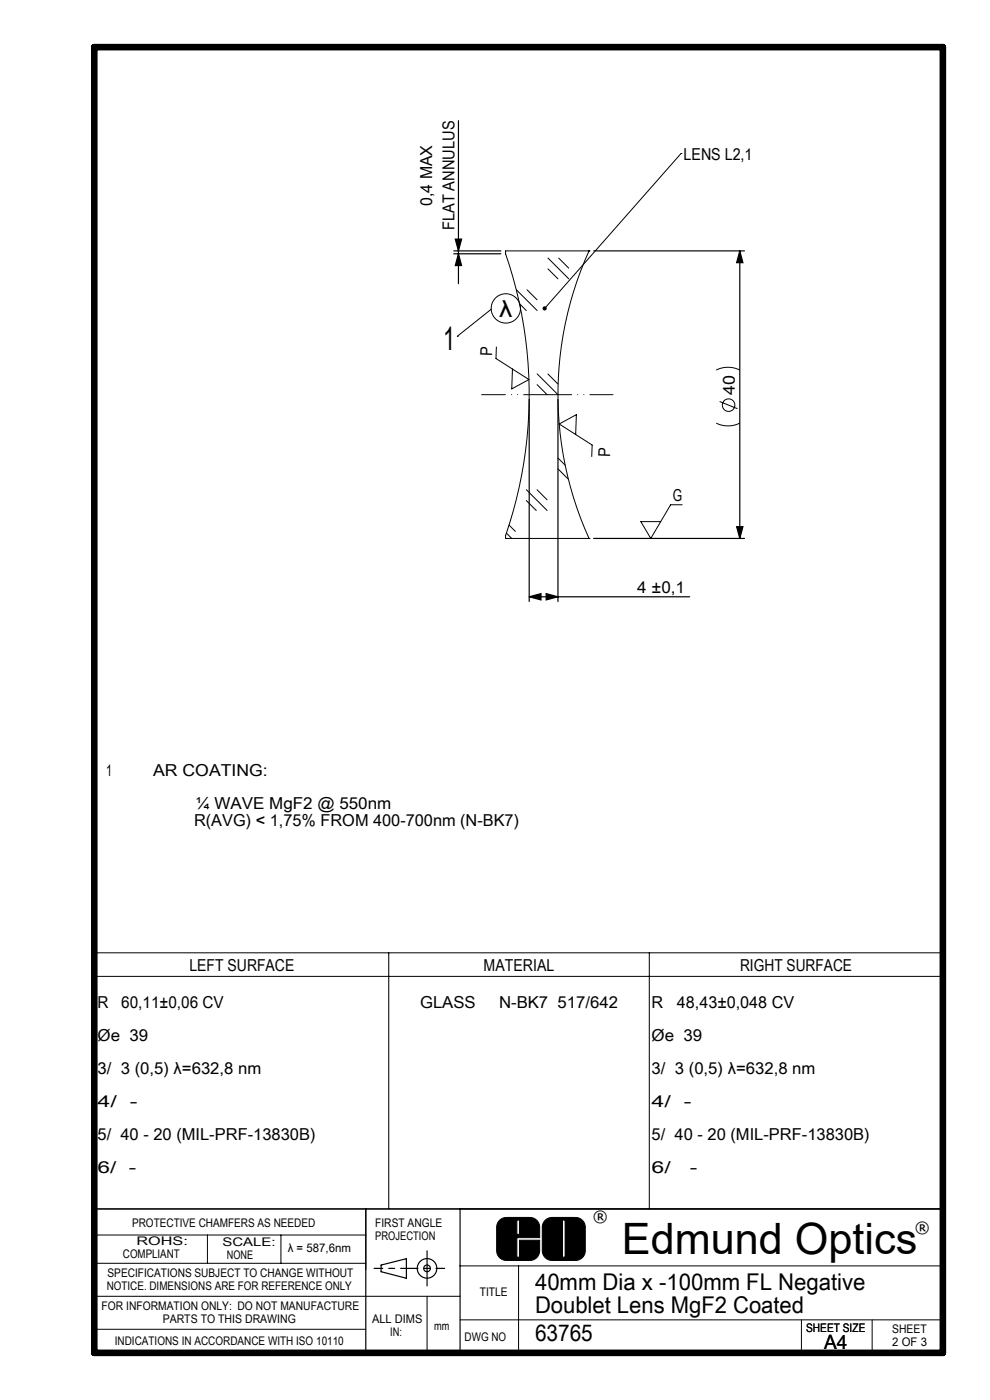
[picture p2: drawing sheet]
<svg xmlns="http://www.w3.org/2000/svg" width="210mm" height="297mm" viewBox="0 0 210 297" stroke-linecap="round" stroke-linejoin="round" font-family="sans-serif">
<g fill="none" stroke="#000" stroke-width=".21">
<path d="M144.5 32.6h.1M144.5 32.6l-29 32.8M116.2 54.7l4.5 4.5M116.2 57l2.2 2.2M118.5 54.8l2.1 2.1M124.9 53.2h-17.7v.6a91.7 91.7 0 0 1 0 59.8v.6h17.7M124.9 53.2a73.9 73.9 0 0 0 0 61M124.9 53.2h.1M97 71.3h.1M104.2 65.6l-7.2 5.7M105.3 73.6l-.1 2.5 7 4.4-3.6 2 .1-4.2M109.5 61.5l4.4 4.4"/>
<path d="M110.2 64.4l1.4 1.5M111.8 61.5l2.1 2.1M113.9 79.3l4.5 4.4M116.2 79.3l2.1 2.1M151.9 78.5a5.6 5.6 0 0 1 5 0M113.9 81.6l2.2 2.1M118.4 97.2l1.5 1.5M118.4 99.5l2.1 2.1M122.1 92.2l.2-4.2-3.7 1.9 7 4.5-.1 2.5M151.9 89.8a5.6 5.6 0 0 0 5 0M152.6 85.2l3.8 1.5M107.4 113.1l1.2 1.1"/>
<path d="M108 111.4l1.3 1.3M111.6 103.9l4.5 4.4M111.6 106.2l2.2 2.1M113.9 103.9l2.1 2.1M124.9 114.2h.1M125.9 114.2h13.1M144.7 107.1h-2.4l-4.3 7.1-2.1-3.5h4.2M20.2 202.1h179.8v54.4h-179.8zM20.2 207.1h179.8M82.5 202.1v54.4M137.7 202.1v54.4M105.9 259a2.07 2.07 0 0 1 1.5-.7h5a2.07 2.07 0 0 1 2.1 2v2.3h-4.9v4.1h.6v-3.6h4.3v2.2a2.07 2.07 0 0 1-2.1 2.1h-5a2.07 2.07 0 0 1-2-2.1v-5.2z"/>
<path d="M109.6 258.8h.6v3.1h-.6zM115.7 258.8l1.2-.5h5.2a2.07 2.07 0 0 1 2.1 2v5a2.07 2.07 0 0 1-2.1 2.1h-5a2.07 2.07 0 0 1-2.1-2.1v-5a2.07 2.07 0 0 1 .7-1.5zM119.3 258.8h.6v7.9h-.6zM20 268h57.6M20 262h57.6M44 262v6M59.6 262v6M90.6 275v12M97.6 268.5h102.4M97.6 275h-77.6M110 268.5v18.5M20 282h57.6"/>
<path d="M97.6 280h102.4M97.6 287.1h101.4M170 280v7M185 280v7.1"/>
<circle cx="107.3" cy="65.4" r="3.1"/>
<circle cx="154.5" cy="85.9" r="1.33"/>
</g>
<g fill="none" stroke="#000" stroke-width=".25">
<path d="M97.2 25.6v34.6M96.2 53.2h10M96.2 53.8h10M96.6 50.7h1.3l-.7 2.5zM97.2 53.8l.7 2.5h-1.3zM125.9 53.2h32M156.9 53.2v61M156.9 53.2l.7 2.5h-1.3zM112.3 84.7v42.9M118.4 84.7v42.9M125.9 114.2h32M156.3 111.7h1.3l-.7 2.5z"/>
<path d="M112.3 126.6l2.5-.7v1.4zM112.3 126.6h34M115.9 125.9l2.5 .7-2.5 .7zM20 256.5h180M77.6 256.5v30.5M97.6 256.5v30.6M80.8 268.4l5.4-1.4v4.2l-5.4-1.4zM90.6 265.4v7.4"/>
<circle cx="90.6" cy="269.1" r=".71"/>
<circle cx="90.6" cy="269.1" r="2.07"/>
</g>
<path d="M20 10h180v277h-180z" fill="none" stroke="#000" stroke-width="1.4"/>
<path d="M109.6 258.8v3.1h.6v-3.1zM106 258.9l.6-.4 .7-.2h5.1l.8 .2 .7 .4 .5 1.1 .1 2.6h-4.9v4.1h.6v-3.6h4.3l-.1 2.6-.6 1.1-.6 .4-.6 .2h-5.2l-.8-.2-.7-.4-.4-.6-.1-.7v-5.2l.1-.7zM119.3 258.8v7.9h.6v-7.9zM115.7 258.9l.6-.4 .6-.2h5.2l.8 .2 .7 .4 .4 .6 .1 .7 .1 5.1-.2 .9-.5 .6-.6 .4-.7 .2h-5.1l-.8-.2-.7-.4-.4-.6-.2-.7v-5.2l.2-.8z" fill-rule="evenodd" fill="#000"/>
<path d="M102.2 83.7h27.8" fill="none" stroke="#000" stroke-width=".21" stroke-dasharray="10.2 1.3 0 1.3 0 1.3" stroke-dashoffset="5.1"/>
<path d="M79.3 269.1h7.5M94.3 269.1h-7.5" fill="none" stroke="#000" stroke-width=".25" stroke-dasharray="30.5 1.3 1.3 1.3" stroke-dashoffset="28.6"/>
<g fill="#000">
<path d="M115.3 65.1a.45 .45 0 0 1 .6 0 .45 .45 0 0 1 0 .6 .45 .45 0 0 1-.7 .1l.3-.4-.3 .4-.1-.4z"/>
<path d="M96.6 50.7h1.3l-.7 2.5zM97.2 53.8l.7 2.5h-1.3z"/>
<path d="M156.9 53.2l.7 2.5h-1.3zM156.3 111.7h1.3l-.7 2.5z"/>
<path d="M115.9 125.9l2.5 .7-2.5 .7zM112.3 126.6l2.5-.7v1.4z"/>
</g>
<text font-size="9.2" x="131.9" y="266">Edmund Optics</text>
<text font-size="7.1" x="94" y="74.2">1</text>
<g font-size="4.9">
<text x="105.9" y="67.2">λ</text>
<text x="113.5" y="273.6">40mm Dia x -100mm FL Negative</text>
<text x="113.5" y="278.5">Doublet Lens MgF2 Coated</text>
<text x="113.5" y="284.5">63765</text>
</g>
<text font-size="4.2" x="174.8" y="286.2">A4</text>
<g font-size="3.5">
<text x="145" y="33.9">LENS L2,1</text>
<text x="91.7" y="43.7" transform="rotate(-90 91.7 43.7)">0,4 MAX</text>
<text x="96.4" y="48.9" transform="rotate(-90 96.4 48.9)">FLAT ANNULUS</text>
<text x="104.4" y="75.6" transform="rotate(-88 104.4 75.6)">P</text>
<text x="155.9" y="83.8" transform="rotate(-90 155.9 83.8)">40</text>
<text x="129.4" y="97" transform="rotate(-88 129.4 97)">P</text>
<text x="142.7" y="106.3">G</text>
<text x="135.2" y="125.8">4 ±0,1</text>
<text x="22.5" y="164.7">1</text>
<text x="32.5" y="164.7">AR COATING:</text>
<text x="41.5" y="171.7">¼ WAVE MgF2 @ 550nm</text>
<text x="41.2" y="175.2">R(AVG) &lt; 1,75% FROM 400-700nm (N-BK7)</text>
<text x="40.2" y="205.9">LEFT SURFACE</text>
<text x="102.6" y="205.9">MATERIAL</text>
<text x="157" y="205.9">RIGHT SURFACE</text>
<text x="20.7" y="213.8">R</text>
<text x="25.7" y="213.8">60,11±0,06 CV</text>
<text x="89.1" y="213.8">GLASS</text>
<text x="105.9" y="213.8">N-BK7 517/642</text>
<text x="138.2" y="213.8">R</text>
<text x="143.6" y="213.8">48,43±0,048 CV</text>
<text x="20.7" y="220.8">Øe 39</text>
<text x="138.2" y="220.8">Øe 39</text>
<text x="20.7" y="227.8">3/ 3 (0,5) λ=632,8 nm</text>
<text x="138.2" y="227.8">3/ 3 (0,5) λ=632,8 nm</text>
<text x="20.7" y="234.8">4/</text>
<text x="27.5" y="234.8">-</text>
<text x="138.2" y="234.8">4/</text>
<text x="145.1" y="234.8">-</text>
<text x="20.7" y="241.8">5/ 40 - 20 (MIL-PRF-13830B)</text>
<text x="138.2" y="241.8">5/ 40 - 20 (MIL-PRF-13830B)</text>
<text x="20.7" y="248.8">6/</text>
<text x="27.3" y="248.8">-</text>
<text x="138.2" y="248.8">6/</text>
<text x="146.4" y="248.8">-</text>
</g>
<g font-size="3.3">
<text x="125.8" y="259.3">®</text>
<text x="194.1" y="261.5">®</text>
</g>
<g font-size="2.5">
<text x="28" y="260.3">PROTECTIVE CHAMFERS AS NEEDED</text>
<text x="79.6" y="260.3">FIRST ANGLE</text>
<text x="79.6" y="263.1">PROJECTION</text>
<text x="26.1" y="267">COMPLIANT</text>
<text x="29" y="264.2">ROHS:</text>
<text x="47.2" y="264.3">SCALE:</text>
<text x="48.1" y="267.1">NONE</text>
<text x="61" y="265.7">λ = 587,6nm</text>
<text x="22.6" y="273.6">NOTICE. DIMENSIONS ARE FOR REFERENCE ONLY</text>
<text x="22.8" y="270.8">SPECIFICATIONS SUBJECT TO CHANGE WITHOUT</text>
<text x="101.8" y="274.9">TITLE</text>
<text x="21.6" y="277.9">FOR INFORMATION ONLY: DO NOT MANUFACTURE</text>
<text x="34.5" y="280.7">PARTS TO THIS DRAWING</text>
<text x="78.9" y="280.7">ALL DIMS</text>
<text x="24.3" y="285.3">INDICATIONS IN ACCORDANCE WITH ISO 10110</text>
<text x="82.8" y="283.5">IN:</text>
<text x="92.1" y="282.1">mm</text>
<text x="98.6" y="284.4">DWG NO</text>
<text x="171" y="282.6">SHEET SIZE</text>
<text x="189.3" y="282.8">SHEET</text>
<text x="189.3" y="285.6">2 OF 3</text>
</g>
</svg>
